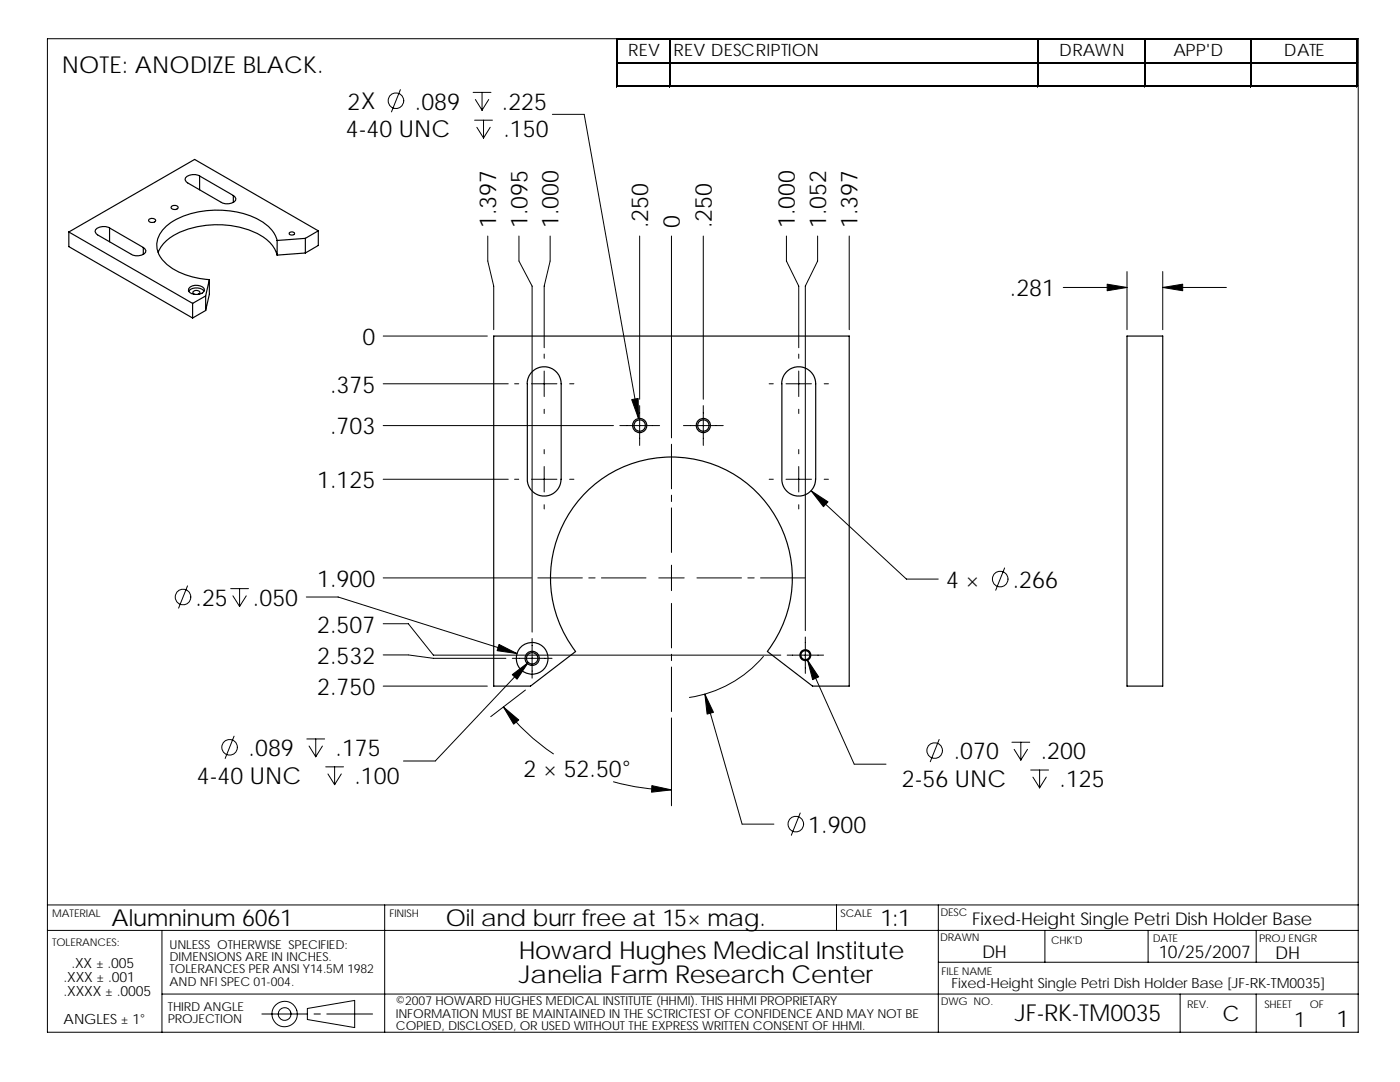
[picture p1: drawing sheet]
<svg xmlns="http://www.w3.org/2000/svg" width="279mm" height="216mm" viewBox="0 0 279 216" stroke-linecap="round" stroke-linejoin="round" font-family="sans-serif">
<g fill="none" stroke="#000" stroke-width=".2">
<path d="M9.5 7.7h261.6v198.3h-261.6zM79.9 17.9l-1.8 4.4M94.4 18.4h3.6M94.9 19.9l1.3 2.1M96.2 18.4v3.6M97.5 19.9l-1.3 2.1M123 7.7v9.7M123.3 7.7h147.7M123.3 12.4h147.7M123.3 17.1h147.7M133.6 7.9v9.5M207.1 7.9v9.5"/>
<path d="M228.3 7.9v9.5M249.6 7.9v9.5M270.8 7.9v9.5M94.7 24h3.6M95.2 25.4l1.3 2.1M96.5 24v3.5M97.8 25.4l-1.3 2.1M110.2 22.8h6.4l10.8 60.7M97.3 47.1v5l1.2 5v8.7M103.6 47.1v5l2.6 5v69M109.8 47.1v5l-1.2 5v12.3M127.7 47.1v32.6"/>
<path d="M134 47.1v40.3M140.4 47.1v32.6M157 47.1v5l2.4 5v12.3M163.2 47.1v5l-2.5 5v68.7M169.5 47.1v18.7M212.2 57.4h12.7M224.9 54.2v11.6M232.1 54.2v11.6M232.1 57.4h12.7M76.5 67.1h20.8M76.5 76.6h24.9M102.7 76.6h.8"/>
<path d="M106.1 76.6h5M108.6 70.7v.8M108.6 74v5.1M113.7 76.6h.8M153.5 76.6h.8M156.9 76.6h5M159.4 70.7v.8M159.4 74v5.1M164.5 76.6h.8M76.5 95.6h24.9M76.5 84.9h45.9M102.7 95.6h.8"/>
<path d="M106.1 95.6h5M108.6 81.7v.8M108.6 89.7v.9M108.6 93.1v5.1M113.7 95.6h.8M123.7 84.9h7.9M127.7 80.9v8M134 88.6v8.9M134 98.8v1.3M136.4 84.9h7.9M140.4 80.9v8M153.5 95.6h.8"/>
<path d="M156.9 95.6h5M159.4 81.7v.8M159.4 89.7v.9M159.4 93.1v5.1M161.9 97.9l19 17.6h6.3M164.5 95.6h.8M37.4 116.9l-1.8 4.4M46 117.5h3.6M46.5 118.9l1.3 2.1M47.8 117.5v3.5M49.1 118.9l-1.3 2.1M61.1 119.1h6.4l35.7 11.3"/>
<path d="M76.5 115.3h29.6M107.3 115.3h8.9M108.6 100.7v.9M117.5 115.3h1.3M120 115.3h8.9M131.5 115.3h5M134 101.3v8.9M134 112.8v5.1M139.1 115.3h8.9M149.2 115.3h1.3M151.8 115.3h8.9M159.4 100.7v.9"/>
<path d="M200.5 113.3l-1.8 4.5M76.5 130.7h5l5 .7h14.5M76.5 136.9h20.8M76.5 124.5h5l5 6.2h69.3M102.2 131.4h8M104.9 137.7l-7 5.3M105.4 132.2l-18.5 19.6h-6.4M106.2 127.4v7.9M134 120.4v8.9M134 130.6v1.2M134 133.1v8.9M140.7 138.5l7.4 25.9h6.4"/>
<path d="M152.4 131a24.1 24.1 0 0 1-14.8 8.2M157.1 130.7h7.3M160.7 127.1v7.3M161.2 131.7l9.3 20.8h6.3M46.7 146.9l-1.8 4.4M61.2 147.4h3.6M61.7 148.9l1.3 2.1M63 147.4v3.6M64.3 148.9l-1.3 2.1M65 153h3.6M65.4 154.4l1.4 2.2M66.8 153v3.6"/>
<path d="M68.1 154.4l-1.3 2.2M100.5 141.1a42.2 42.2 0 0 0 9.9 9.3M122.4 156a43 43 0 0 0 11.6 1.6M134 143.3v17.5M187.4 147.6l-1.7 4.4M202 148.1h3.5M202.4 149.5l1.3 2.2M203.7 148.1v3.6M205.1 149.5l-1.4 2.2M205.7 153.6h3.6M206.1 155.1l1.4 2.1M207.5 153.6v3.6"/>
<path d="M208.8 155.1l-1.3 2.1M159.7 162.2l-1.8 4.5M9.5 185.7h261.6M9.5 180.6h261.6M32.3 185.7v20.3M32.3 198.4h238.8M76.8 180.6v25.4M166.9 180.6v5.1M187.3 180.6v25.4M187.3 192h83.8M208.5 185.7v6.3M229.1 185.7v6.3"/>
<path d="M235.5 198.4v7.6M250.7 185.7v6.3M250.7 198.4v7.6M52.3 202.3h9.1M61.3 201.2l9.5-1.6v5.4l-9.5-1.6zM62.7 202.3h1.2M65.2 202.3h9.2"/>
<circle cx="79" cy="20.1" r="1.56"/>
<circle cx="36.5" cy="119.1" r="1.56"/>
<circle cx="199.6" cy="115.5" r="1.56"/>
<circle cx="45.8" cy="149.1" r="1.56"/>
<circle cx="186.5" cy="149.8" r="1.55"/>
<circle cx="158.8" cy="164.4" r="1.56"/>
<circle cx="56.8" cy="202.3" r="2.54"/>
<circle cx="56.8" cy="202.3" r="1.27"/>
</g>
<g fill="none" stroke="#000" stroke-width=".23">
<path d="M39.8 35.1a2.21 2.21 0 0 0-2.9 .6l.1 .4 .4 .4 6.8 3.9a2.21 2.21 0 0 0 2.9-.6l-.1-.4-.4-.4M39.8 35.1v2.8M39.8 35.1l6.8 3.9M46.6 39v1.4M13.7 46.3l24.7 14.2M13.7 46.3v2.9l24.7 14.3M21.9 45.5a2.21 2.21 0 0 0-2.9 .5l.1 .4 .4 .5 6.7 3.9a2.18 2.18 0 0 0 2.9-.6l-.1-.4-.4-.4M21.9 45.5v2.7M21.9 45.5l6.7 3.9M28.6 49.4v1.4M29.8 43.7l.4-.1a.64 .64 0 0 1 .8 .5 .81 .81 0 0 1-1.3-.2zM31.6 50.4a8.9 8.9 0 0 1 6.3-4.8 18.6 18.6 0 0 1 14.7 1.8 6.3 6.3 0 0 1 2.7 3.5"/>
<path d="M34.2 41.2l.5-.2a.62 .62 0 0 1 .8 .5 .92 .92 0 0 1-1.4-.1zM37.7 58.1a2.1 2.1 0 0 1 3 0M37.9 57.3a2.12 2.12 0 0 1 2.9 .4 1.39 1.39 0 0 1-1.9 1 1.1 1.1 0 0 1-1.2-1.1zM39 58.8l-.5-.4a.73 .73 0 0 1 .7-.5 .73 .73 0 0 1 .7 .6l-.5 .3M41 59.1l-2.6 1.4M41 59.1v2.9M41.8 55.8l-.8 3.3M41.8 55.8v2.9l-.8 3.3M55.3 48a8.3 8.3 0 0 0-5.8-5.1 19.1 19.1 0 0 0-15 1.2 5.6 5.6 0 0 0-3.2 5.5 7 7 0 0 0 4.6 4.8l2.9 1 3 .4M55.3 48v2.9M57.8 46.4l.6-.1 .4 .2a.57 .57 0 0 1-.6 .4 .57 .57 0 0 1-.5-.4zM60.9 47.6l-5.6 .4"/>
<path d="M60.9 47.6v2.9M60.9 50.5l-5.6 .4M63.5 46.1l-2.6 1.5M63.5 46.1l-24.7-14.3-25.1 14.5M63.5 46.1v2.9l-2.6 1.5M38.4 60.5v3M41 62l-2.6 1.5M156 76.6l.2-1.1 .5-1 1-.8 .9-.4 1.2-.1 1.2 .4 1 .8 .6 1.1 .2 1.1v19M156 76.6v19.4l.3 .9a3.3 3.3 0 0 0 2.7 2.1h.8l.9-.3a3.3 3.3 0 0 0 2.1-2.7v-.4M224.9 67.1h7.2v69.8h-7.2zM112 95.6l-.3 1.3a3.3 3.3 0 0 1-2.7 2.1h-.8l-.9-.3a3.4 3.4 0 0 1-2.1-3.1v-19.4l.3-1 .7-1 1.1-.8 .9-.2 1.4 .1 1.1 .6 .8 .9 .4 1 .1 19.8M153.1 130a24.1 24.1 0 0 0-2.8-32.5 24.1 24.1 0 0 0-32.6 0 24.1 24.1 0 0 0-2.8 32.5l-9 6.9h-7.4v-69.8h71v69.8h-7.3l-9-6.9"/>
<circle cx="127.7" cy="84.9" r="1.43"/>
<circle cx="127.7" cy="84.9" r="1.14"/>
<circle cx="140.4" cy="84.9" r="1.43"/>
<circle cx="140.4" cy="84.9" r="1.14"/>
<circle cx="106.2" cy="131.4" r="3.2"/>
<circle cx="106.2" cy="131.4" r="1.42"/>
<circle cx="106.2" cy="131.4" r="1.14"/>
<circle cx="160.7" cy="130.7" r="1.1"/>
<circle cx="160.7" cy="130.7" r=".89"/>
</g>
<g fill="#000" stroke="#000" stroke-width=".2">
<path d="M221 56.7l3.9 .7-3.9 .6z" fill-rule="evenodd"/>
<path d="M232.1 57.4l3.9-.7v1.3z" fill-rule="evenodd"/>
<path d="M126.1 79.7l1.3-.2v4z" fill-rule="evenodd"/>
<path d="M161.9 97.9l3.3 2.2-.9 1z" fill-rule="evenodd"/>
<path d="M99.6 128.6l3.6 1.8-4-.6z" fill-rule="evenodd"/>
<path d="M102.2 134.6l3.2-2.4-2.2 3.3z" fill-rule="evenodd"/>
<path d="M140.7 138.5l1.7 3.6-1.3 .4z" fill-rule="evenodd"/>
<path d="M161.2 131.7l2.2 3.4-1.2 .5z" fill-rule="evenodd"/>
<path d="M100.5 141.1l3 2.6-1 .8z" fill-rule="evenodd"/>
<path d="M130.1 156.8l3.9 .8-4 .5z" fill-rule="evenodd"/>
</g>
<path d="M123.3 7.8h147.7M123.3 12.5h147.7M207.2 7.9v9.5M270.9 7.9v9.5" fill="none" stroke="#000" stroke-width=".25"/>
<path d="M123.1 7.7v9.7M123.3 17.2h147.7M133.7 7.9v9.5M228.5 7.9v9.5M249.7 7.9v9.5" fill="none" stroke="#000" stroke-width=".28"/>
<g font-size="4.9">
<text x="103.6" y="191.3">Howard Hughes Medical Institute</text>
<text x="103.6" y="196.2">Janelia Farm Research Center</text>
</g>
<g font-size="4.7">
<text x="12.3" y="14.6">NOTE: ANODIZE BLACK.</text>
<text x="69.3" y="21.9">2X</text>
<text x="82.8" y="21.9">.089</text>
<text x="100.2" y="21.9">.225</text>
<text x="69" y="27.4">4-40 UNC</text>
<text x="100.5" y="27.4">.150</text>
<text x="99" y="45.5" transform="rotate(-90 99 45.5)">1.397</text>
<text x="105.2" y="45.5" transform="rotate(-90 105.2 45.5)">1.095</text>
<text x="111.5" y="45.5" transform="rotate(-90 111.5 45.5)">1.000</text>
<text x="129.3" y="45.5" transform="rotate(-90 129.3 45.5)">.250</text>
<text x="135.7" y="45.5" transform="rotate(-90 135.7 45.5)">0</text>
<text x="142" y="45.5" transform="rotate(-90 142 45.5)">.250</text>
<text x="158.6" y="45.5" transform="rotate(-90 158.6 45.5)">1.000</text>
<text x="164.8" y="45.5" transform="rotate(-90 164.8 45.5)">1.052</text>
<text x="171.2" y="45.5" transform="rotate(-90 171.2 45.5)">1.397</text>
<text x="201.5" y="59.1">.281</text>
<text x="72.3" y="68.8">0</text>
<text x="65.9" y="78.3">.375</text>
<text x="65.9" y="86.7">.703</text>
<text x="63.3" y="97.4">1.125</text>
<text x="63.3" y="117.1">1.900</text>
<text x="188.8" y="117.3">4 ×</text>
<text x="202.1" y="117.3">.266</text>
<text x="39" y="120.9">.25</text>
<text x="50.5" y="120.8">.050</text>
<text x="63.3" y="126.2">2.507</text>
<text x="63.3" y="132.4">2.532</text>
<text x="63.3" y="138.7">2.750</text>
<text x="49.6" y="150.9">.089</text>
<text x="67" y="150.9">.175</text>
<text x="104.5" y="155">2 × 52.50°</text>
<text x="190.3" y="151.5">.070</text>
<text x="207.7" y="151.5">.200</text>
<text x="39.3" y="156.4">4-40 UNC</text>
<text x="70.7" y="156.4">.100</text>
<text x="180" y="157.1">2-56 UNC</text>
<text x="211.5" y="157.1">.125</text>
<text x="161.3" y="166.2">1.900</text>
<text x="22.3" y="184.9">Alumninum 6061</text>
<text x="89" y="184.8">Oil and burr free at 15× mag.</text>
<text x="175.7" y="184.8">1:1</text>
<text x="202.5" y="203.8">JF-RK-TM0035</text>
<text x="266.7" y="205">1</text>
</g>
<g font-size="4.2">
<text x="244" y="203.6">C</text>
<text x="258.3" y="204.9">1</text>
</g>
<g font-size="3.5">
<text x="194" y="184.6">Fixed-Height Single Petri Dish Holder Base</text>
<text x="196" y="191.2">DH</text>
<text x="231.3" y="191.2">10/25/2007</text>
<text x="254.5" y="191.3">DH</text>
</g>
<g font-size="3.4">
<text x="125.4" y="11.2">REV</text>
<text x="134.4" y="11.2">REV DESCRIPTION</text>
<text x="211.4" y="11.2">DRAWN</text>
<text x="234.2" y="11.2">APP'D</text>
<text x="256.2" y="11.2">DATE</text>
</g>
<g font-size="2.8">
<text x="12.7" y="195.9">.XXX ± .001</text>
<text x="14.3" y="193.1">.XX ± .005</text>
<text x="189.9" y="197.2">Fixed-Height Single Petri Dish Holder Base [JF-RK-TM0035]</text>
<text x="12.7" y="198.7">.XXXX ± .0005</text>
<text x="12.7" y="204.4">ANGLES ± 1°</text>
</g>
<g font-size="2.5">
<text x="33.8" y="191.8">DIMENSIONS ARE IN INCHES.</text>
<text x="33.8" y="189.3">UNLESS OTHERWISE SPECIFIED:</text>
<text x="33.8" y="196.7">AND NFI SPEC 01-004.</text>
<text x="33.8" y="194.2">TOLERANCES PER ANSI Y14.5M 1982</text>
<text x="33.5" y="201.7">THIRD ANGLE</text>
<text x="79" y="200.6">©2007 HOWARD HUGHES MEDICAL INSTITUTE (HHMI). THIS HHMI PROPRIETARY</text>
<text x="79" y="203">INFORMATION MUST BE MAINTAINED IN THE SCTRICTEST OF CONFIDENCE AND MAY NOT BE</text>
<text x="33.5" y="204.2">PROJECTION</text>
<text x="79" y="205.5">COPIED, DISCLOSED, OR USED WITHOUT THE EXPRESS WRITTEN CONSENT OF HHMI.</text>
</g>
<g font-size="2.1">
<text x="10.4" y="182.9">MATERIAL</text>
<text x="77.7" y="183">FINISH</text>
<text x="167.8" y="182.9">SCALE</text>
<text x="187.7" y="182.8">DESC</text>
<text x="10.4" y="188.8">TOLERANCES:</text>
<text x="187.6" y="187.8">DRAWN</text>
<text x="209.8" y="188.3">CHK'D</text>
<text x="230" y="187.9">DATE</text>
<text x="251.3" y="187.9">PROJ ENGR</text>
<text x="187.9" y="194.5">FILE NAME</text>
<text x="187.7" y="200.6">DWG NO.</text>
<text x="236.9" y="201.2">REV.</text>
<text x="252.3" y="201.1">SHEET</text>
<text x="261.4" y="201.1">OF</text>
</g>
</svg>
